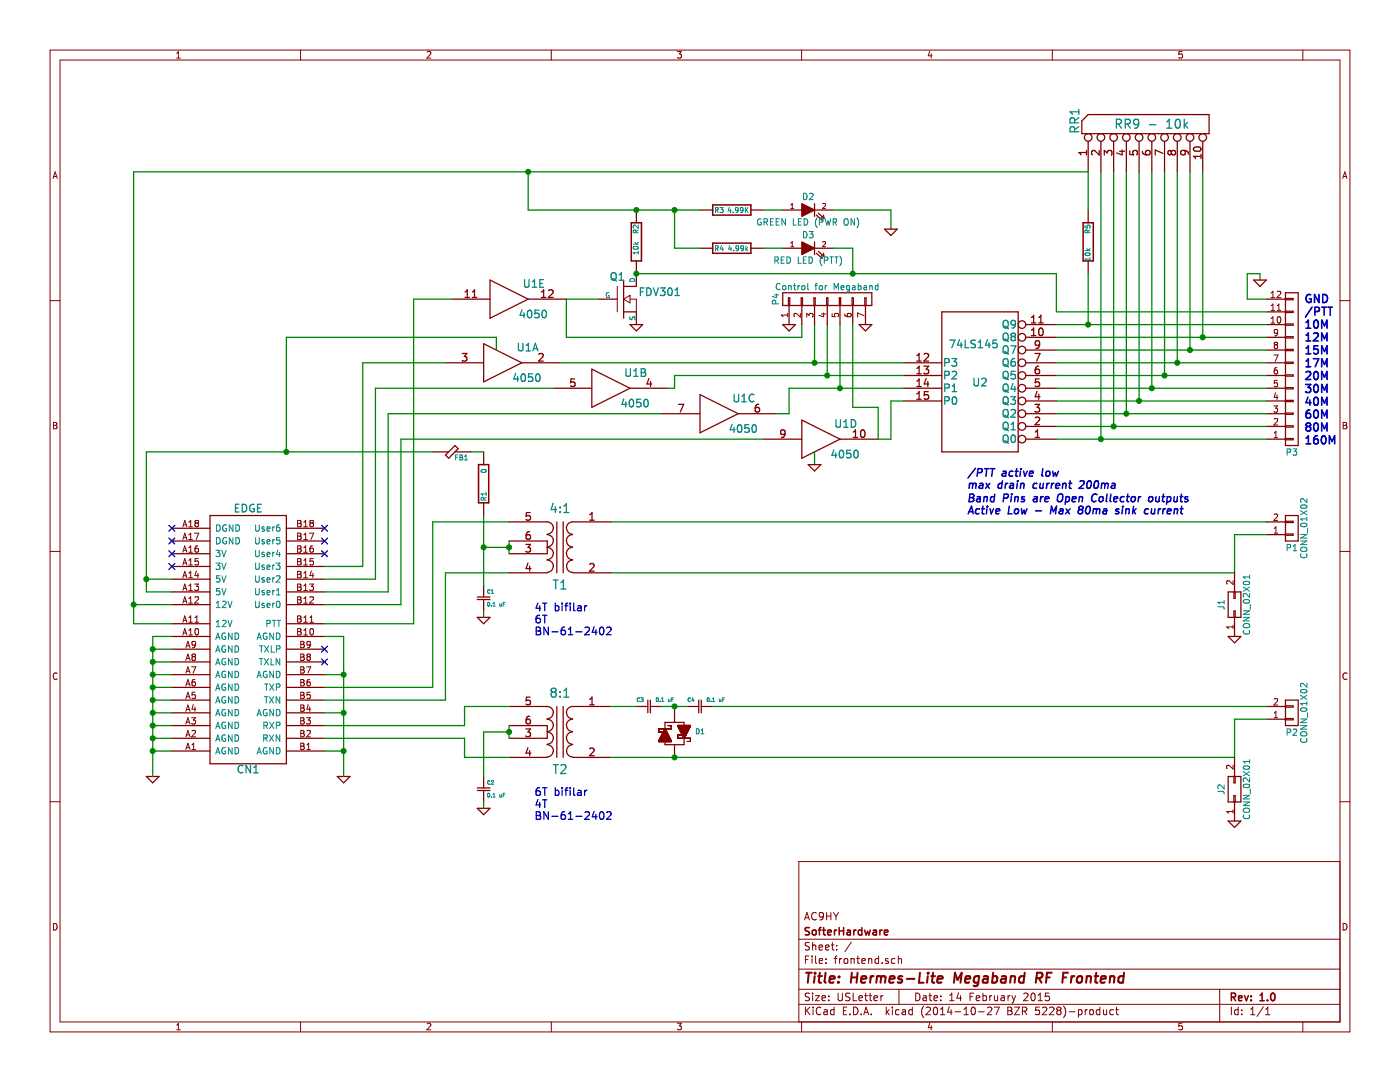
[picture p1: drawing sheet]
EESchema Schematic File Version 2
LIBS:power
LIBS:device
LIBS:transistors
LIBS:conn
LIBS:linear
LIBS:regul
LIBS:74xx
LIBS:cmos4000
LIBS:adc-dac
LIBS:memory
LIBS:xilinx
LIBS:special
LIBS:microcontrollers
LIBS:dsp
LIBS:microchip
LIBS:analog_switches
LIBS:motorola
LIBS:texas
LIBS:intel
LIBS:audio
LIBS:interface
LIBS:digital-audio
LIBS:philips
LIBS:display
LIBS:cypress
LIBS:siliconi
LIBS:opto
LIBS:atmel
LIBS:contrib
LIBS:valves
LIBS:hermeslite
LIBS:frontend-cache
EELAYER 25 0
EELAYER END
$Descr USLetter 11000 8500
encoding utf-8
Sheet 1 1
Title "Hermes-Lite Megaband RF Frontend"
Date "14 February 2015"
Rev "1.0"
Comp "SofterHardware"
Comment1 "AC9HY"
Comment2 ""
Comment3 ""
Comment4 ""
$EndDescr
$Comp
L EDGE CN1
U 1 1
P 1950 4900
F 0 "CN1" H 1950 3750 60  0000 C CNN
F 1 "EDGE" H 1950 5800 60  0000 C CNN
F 2 "HERMESLITE:EDGE" H 1950 4400 60  0001 C CNN
F 3 "" H 1950 4400 60  0000 C CNN
	1    1950 4900
	1    0    0    -1  
$EndComp
$Comp
L TRANSF T2
U 1 1
P 4400 5750
F 0 "T2" H 4400 5450 70  0000 C CNN
F 1 "8:1" H 4400 6050 70  0000 C CNN
F 2 "HERMESLITE:TRANSFREV" H 4400 5750 60  0001 C CNN
F 3 "" H 4400 5750 60  0000 C CNN
	1    4400 5750
	1    0    0    -1  
$EndComp
$Comp
L TRANSF T1
U 1 1
P 4400 4300
F 0 "T1" H 4400 4000 70  0000 C CNN
F 1 "4:1" H 4400 4600 70  0000 C CNN
F 2 "HERMESLITE:TRANSFREV" H 4400 4300 60  0001 C CNN
F 3 "" H 4400 4300 60  0000 C CNN
	1    4400 4300
	1    0    0    -1  
$EndComp
$Comp
L Csmall C3
U 1 1
P 5100 5550
F 0 "C3" V 5050 5450 30  0000 L CNN
F 1 "0.1 uF" V 5050 5600 30  0000 L CNN
F 2 "SMD_Packages:SMD-0805" H 5100 5550 60  0001 C CNN
F 3 "" H 5100 5550 60  0000 C CNN
	1    5100 5550
	0    1    1    0   
$EndComp
$Comp
L Csmall C4
U 1 1
P 5500 5550
F 0 "C4" V 5450 5450 30  0000 L CNN
F 1 "0.1 uF" V 5450 5600 30  0000 L CNN
F 2 "SMD_Packages:SMD-0805" H 5500 5550 60  0001 C CNN
F 3 "" H 5500 5550 60  0000 C CNN
	1    5500 5550
	0    1    1    0   
$EndComp
$Comp
L Csmall C2
U 1 1
P 3800 6200
F 0 "C2" H 3825 6250 30  0000 L CNN
F 1 "0.1 uF" H 3825 6150 30  0000 L CNN
F 2 "SMD_Packages:SMD-0805" H 3800 6200 60  0001 C CNN
F 3 "" H 3800 6200 60  0000 C CNN
	1    3800 6200
	1    0    0    -1  
$EndComp
$Comp
L DIODESCH2 D1
U 1 1
P 5300 5750
F 0 "D1" V 5300 5950 40  0000 C CNN
F 1 "DIODESCH2" H 5300 5575 40  0001 C CNN
F 2 "HERMESLITE:SOD323" H 5300 5825 60  0001 C CNN
F 3 "" H 5300 5825 60  0000 C CNN
	1    5300 5750
	0    1    1    0   
$EndComp
$Comp
L R R1
U 1 1
P 3800 3800
F 0 "R1" V 3800 3900 40  0000 C CNN
F 1 "0" V 3800 3700 40  0000 C CNN
F 2 "Resistors_SMD:R_0805_HandSoldering" V 3730 3800 30  0001 C CNN
F 3 "" H 3800 3800 30  0000 C CNN
	1    3800 3800
	-1   0    0    1   
$EndComp
$Comp
L Csmall C1
U 1 1
P 3800 4700
F 0 "C1" H 3825 4750 30  0000 L CNN
F 1 "0.1 uF" H 3825 4650 30  0000 L CNN
F 2 "SMD_Packages:SMD-0805" H 3800 4700 60  0001 C CNN
F 3 "" H 3800 4700 60  0000 C CNN
	1    3800 4700
	1    0    0    -1  
$EndComp
$Comp
L FB FB1
U 1 1
P 3550 3550
F 0 "FB1" H 3625 3500 39  0000 C CNN
F 1 "FB" H 3550 3650 60  0001 C CNN
F 2 "SMD_Packages:SMD-0805" H 3550 3550 60  0001 C CNN
F 3 "" H 3550 3550 60  0000 C CNN
	1    3550 3550
	1    0    0    -1  
$EndComp
Wire Wire Line
	4800 5550 5000 5550
Wire Wire Line
	5200 5550 5400 5550
Connection ~ 5300 5550
Connection ~ 5300 5950
$Comp
L GND #PWR01
U 1 1
P 3800 4850
F 0 "#PWR01" H 3800 4850 30  0001 C CNN
F 1 "GND" H 3800 4780 30  0001 C CNN
F 2 "" H 3800 4850 60  0000 C CNN
F 3 "" H 3800 4850 60  0000 C CNN
	1    3800 4850
	1    0    0    -1  
$EndComp
$Comp
L GND #PWR02
U 1 1
P 3800 6350
F 0 "#PWR02" H 3800 6350 30  0001 C CNN
F 1 "GND" H 3800 6280 30  0001 C CNN
F 2 "" H 3800 6350 60  0000 C CNN
F 3 "" H 3800 6350 60  0000 C CNN
	1    3800 6350
	1    0    0    -1  
$EndComp
$Comp
L GND #PWR03
U 1 1
P 1200 6100
F 0 "#PWR03" H 1200 6100 30  0001 C CNN
F 1 "GND" H 1200 6030 30  0001 C CNN
F 2 "" H 1200 6100 60  0000 C CNN
F 3 "" H 1200 6100 60  0000 C CNN
	1    1200 6100
	1    0    0    -1  
$EndComp
Wire Wire Line
	4000 5700 4000 5800
Wire Wire Line
	4000 5750 3800 5750
Wire Wire Line
	3800 5750 3800 6100
Connection ~ 4000 5750
Wire Wire Line
	4000 4250 4000 4350
Wire Wire Line
	4000 4300 3800 4300
Connection ~ 3800 4300
Connection ~ 4000 4300
Wire Wire Line
	2550 5700 3650 5700
Wire Wire Line
	2550 5800 3650 5800
Wire Wire Line
	3800 4800 3800 4850
Wire Wire Line
	3800 6300 3800 6350
Wire Wire Line
	2550 5500 3500 5500
Wire Wire Line
	2550 5400 3400 5400
$Comp
L GND #PWR04
U 1 1
P 2700 6100
F 0 "#PWR04" H 2700 6100 30  0001 C CNN
F 1 "GND" H 2700 6030 30  0001 C CNN
F 2 "" H 2700 6100 60  0000 C CNN
F 3 "" H 2700 6100 60  0000 C CNN
	1    2700 6100
	1    0    0    -1  
$EndComp
Wire Wire Line
	2550 5000 2700 5000
Wire Wire Line
	2700 5000 2700 6100
Wire Wire Line
	2550 5300 2700 5300
Connection ~ 2700 5300
Wire Wire Line
	2550 5600 2700 5600
Connection ~ 2700 5600
Wire Wire Line
	2550 5900 2700 5900
Connection ~ 2700 5900
Wire Wire Line
	1350 5000 1200 5000
Wire Wire Line
	1200 5000 1200 6100
Connection ~ 1200 5100
Wire Wire Line
	1350 5200 1200 5200
Connection ~ 1200 5200
Connection ~ 1200 5300
Wire Wire Line
	1350 5400 1200 5400
Connection ~ 1200 5400
Connection ~ 1200 5500
Wire Wire Line
	1350 5600 1200 5600
Connection ~ 1200 5600
Connection ~ 1200 5700
Wire Wire Line
	1350 5800 1200 5800
Connection ~ 1200 5800
Wire Wire Line
	1350 5900 1200 5900
Connection ~ 1200 5900
Text Notes 4200 6450 0    60   ~ 0
6T bifilar\n4T\nBN-61-2402
Text Notes 4200 5000 0    60   ~ 0
4T bifilar\n6T\nBN-61-2402
Wire Wire Line
	2850 4450 2550 4450
Wire Wire Line
	2950 4550 2550 4550
Wire Wire Line
	3050 4650 2550 4650
Wire Wire Line
	3150 4750 2550 4750
Wire Wire Line
	3250 4900 2550 4900
Wire Wire Line
	1350 4650 1150 4650
Wire Wire Line
	1150 4650 1150 3550
Wire Wire Line
	1150 3550 3400 3550
Wire Wire Line
	1050 4900 1350 4900
Wire Wire Line
	1050 1350 1050 4900
Wire Wire Line
	1350 4550 1150 4550
Connection ~ 1150 4550
Wire Wire Line
	1350 4750 1050 4750
Connection ~ 1050 4750
Wire Wire Line
	3800 4050 3800 4600
Wire Wire Line
	3800 3550 3700 3550
Connection ~ 2250 3550
Wire Wire Line
	3400 5400 3400 4100
Wire Wire Line
	3400 4100 4000 4100
Wire Wire Line
	3500 5500 3500 4500
Wire Wire Line
	3500 4500 4000 4500
Wire Wire Line
	3650 5700 3650 5550
Wire Wire Line
	3650 5550 4000 5550
Wire Wire Line
	3650 5800 3650 5950
Wire Wire Line
	3650 5950 4000 5950
$Comp
L MOSFET_N Q1
U 1 1
P 4900 2350
F 0 "Q1" H 4910 2520 60  0000 R CNN
F 1 "FDV301" H 5350 2400 60  0000 R CNN
F 2 "HERMESLITE:SOT-23-GDS" H 4900 2350 60  0001 C CNN
F 3 "" H 4900 2350 60  0000 C CNN
	1    4900 2350
	1    0    0    -1  
$EndComp
$Comp
L GND #PWR05
U 1 1
P 5000 2550
F 0 "#PWR05" H 5000 2550 30  0001 C CNN
F 1 "GND" H 5000 2480 30  0001 C CNN
F 2 "" H 5000 2550 60  0000 C CNN
F 3 "" H 5000 2550 60  0000 C CNN
	1    5000 2550
	1    0    0    -1  
$EndComp
$Comp
L LED D2
U 1 1
P 6350 1650
F 0 "D2" H 6350 1750 50  0000 C CNN
F 1 "GREEN LED (PWR ON)" H 6350 1550 50  0000 C CNN
F 2 "LEDs:LED-0805" H 6350 1650 60  0001 C CNN
F 3 "" H 6350 1650 60  0000 C CNN
	1    6350 1650
	1    0    0    -1  
$EndComp
$Comp
L R R3
U 1 1
P 5750 1650
F 0 "R3" V 5750 1750 40  0000 C CNN
F 1 "4.99K" V 5750 1600 40  0000 C CNN
F 2 "Resistors_SMD:R_0805_HandSoldering" V 5680 1650 30  0001 C CNN
F 3 "" H 5750 1650 30  0000 C CNN
	1    5750 1650
	0    -1   -1   0   
$EndComp
Wire Wire Line
	7000 1650 7000 1800
$Comp
L GND #PWR06
U 1 1
P 7000 1800
F 0 "#PWR06" H 7000 1800 30  0001 C CNN
F 1 "GND" H 7000 1730 30  0001 C CNN
F 2 "" H 7000 1800 60  0000 C CNN
F 3 "" H 7000 1800 60  0000 C CNN
	1    7000 1800
	1    0    0    -1  
$EndComp
$Comp
L R R4
U 1 1
P 5750 1950
F 0 "R4" V 5750 2050 40  0000 C CNN
F 1 "4.99k" V 5750 1900 40  0000 C CNN
F 2 "Resistors_SMD:R_0805_HandSoldering" V 5680 1950 30  0001 C CNN
F 3 "" H 5750 1950 30  0000 C CNN
	1    5750 1950
	0    -1   -1   0   
$EndComp
$Comp
L LED D3
U 1 1
P 6350 1950
F 0 "D3" H 6350 2050 50  0000 C CNN
F 1 "RED LED (PTT)" H 6350 1850 50  0000 C CNN
F 2 "LEDs:LED-0805" H 6350 1950 60  0001 C CNN
F 3 "" H 6350 1950 60  0000 C CNN
	1    6350 1950
	1    0    0    -1  
$EndComp
Wire Wire Line
	4150 1650 5500 1650
Wire Wire Line
	6000 1650 6150 1650
Wire Wire Line
	6550 1650 7000 1650
Wire Wire Line
	6000 1950 6150 1950
Wire Wire Line
	6550 1950 6700 1950
$Comp
L R R2
U 1 1
P 5000 1900
F 0 "R2" V 5000 2000 40  0000 C CNN
F 1 "10k" V 5000 1850 40  0000 C CNN
F 2 "Resistors_SMD:R_0805_HandSoldering" V 4930 1900 30  0001 C CNN
F 3 "" H 5000 1900 30  0000 C CNN
	1    5000 1900
	1    0    0    -1  
$EndComp
$Comp
L CONN_01X12 P3
U 1 1
P 10150 2900
F 0 "P3" H 10150 3550 50  0000 C CNN
F 1 "CONN_01X12" V 10250 2900 50  0001 C CNN
F 2 "Pin_Headers:Pin_Header_Straight_1x12" H 10150 2900 60  0001 C CNN
F 3 "" H 10150 2900 60  0000 C CNN
	1    10150 2900
	1    0    0    1   
$EndComp
Wire Wire Line
	5000 2150 8300 2150
Connection ~ 6700 2150
$Comp
L 74LS145 U2
U 1 1
P 7700 3000
F 0 "U2" H 7700 3000 60  0000 C CNN
F 1 "74LS145" H 7650 2700 60  0000 C CNN
F 2 "Housings_SOIC:SOIC-16_3.9x9.9mm_Pitch1.27mm" H 7700 3000 60  0001 C CNN
F 3 "" H 7700 3000 60  0000 C CNN
	1    7700 3000
	1    0    0    1   
$EndComp
Wire Wire Line
	8300 3450 9950 3450
Wire Wire Line
	8300 3350 9950 3350
Wire Wire Line
	8300 3250 9950 3250
Wire Wire Line
	8300 3150 9950 3150
Wire Wire Line
	8300 3050 9950 3050
Wire Wire Line
	8300 2950 9950 2950
Wire Wire Line
	8300 2850 9950 2850
Wire Wire Line
	8300 2750 9950 2750
Wire Wire Line
	8300 2650 9950 2650
Wire Wire Line
	8300 2550 9950 2550
Wire Wire Line
	8300 2450 9950 2450
Wire Wire Line
	8300 2150 8300 2450
Wire Wire Line
	6700 1950 6700 2150
Wire Wire Line
	9950 2350 9800 2350
Wire Wire Line
	9800 2350 9800 2150
Wire Wire Line
	9800 2150 9900 2150
Wire Wire Line
	9900 2150 9900 2200
$Comp
L GND #PWR07
U 1 1
P 9900 2200
F 0 "#PWR07" H 9900 2200 30  0001 C CNN
F 1 "GND" H 9900 2130 30  0001 C CNN
F 2 "" H 9900 2200 60  0000 C CNN
F 3 "" H 9900 2200 60  0000 C CNN
	1    9900 2200
	1    0    0    -1  
$EndComp
$Comp
L 4050 U1
U 1 1
P 3950 2850
F 0 "U1" H 4145 2965 60  0000 C CNN
F 1 "4050" H 4140 2725 60  0000 C CNN
F 2 "Housings_SOIC:SOIC-16_3.9x9.9mm_Pitch1.27mm" H 3950 2850 60  0001 C CNN
F 3 "" H 3950 2850 60  0000 C CNN
	1    3950 2850
	1    0    0    -1  
$EndComp
$Comp
L 4050 U1
U 2 1
P 4800 3050
F 0 "U1" H 4995 3165 60  0000 C CNN
F 1 "4050" H 4990 2925 60  0000 C CNN
F 2 "Housings_SOIC:SOIC-16_3.9x9.9mm_Pitch1.27mm" H 4800 3050 60  0001 C CNN
F 3 "" H 4800 3050 60  0000 C CNN
	2    4800 3050
	1    0    0    -1  
$EndComp
$Comp
L 4050 U1
U 3 1
P 5650 3250
F 0 "U1" H 5845 3365 60  0000 C CNN
F 1 "4050" H 5840 3125 60  0000 C CNN
F 2 "Housings_SOIC:SOIC-16_3.9x9.9mm_Pitch1.27mm" H 5650 3250 60  0001 C CNN
F 3 "" H 5650 3250 60  0000 C CNN
	3    5650 3250
	1    0    0    -1  
$EndComp
$Comp
L 4050 U1
U 4 1
P 6450 3450
F 0 "U1" H 6645 3565 60  0000 C CNN
F 1 "4050" H 6640 3325 60  0000 C CNN
F 2 "Housings_SOIC:SOIC-16_3.9x9.9mm_Pitch1.27mm" H 6450 3450 60  0001 C CNN
F 3 "" H 6450 3450 60  0000 C CNN
	4    6450 3450
	1    0    0    -1  
$EndComp
Wire Wire Line
	4400 2850 7100 2850
Wire Wire Line
	5250 3050 5300 3050
Wire Wire Line
	5300 3050 5300 2950
Wire Wire Line
	5300 2950 7100 2950
Wire Wire Line
	6100 3250 6200 3250
Wire Wire Line
	6200 3250 6200 3050
Wire Wire Line
	6200 3050 7100 3050
Wire Wire Line
	6900 3450 7000 3450
Wire Wire Line
	7000 3450 7000 3150
Wire Wire Line
	7000 3150 7100 3150
Wire Wire Line
	2850 2850 3500 2850
Wire Wire Line
	2950 3050 4350 3050
Wire Wire Line
	3050 3250 5200 3250
Wire Wire Line
	3150 3450 6000 3450
Wire Wire Line
	5500 1950 5300 1950
Wire Wire Line
	5300 1950 5300 1650
Connection ~ 5300 1650
Connection ~ 5000 1650
Connection ~ 5000 2150
Text Notes 10250 3500 0    63   ~ 13
GND\n/PTT\n10M\n12M\n15M\n17M\n20M\n30M\n40M\n60M\n80M\n160M
Text Notes 7600 4050 0    60   Italic 12
Band Pins are Open Collector outputs\nActive Low - Max 80ma sink current
Text Notes 7600 3850 0    60   Italic 12
/PTT active low\nmax drain current 200ma
Wire Wire Line
	4800 4500 9700 4500
Wire Wire Line
	4800 4100 9950 4100
Wire Wire Line
	9250 1350 9250 2850
Connection ~ 9250 2850
Wire Wire Line
	9150 1350 9150 2950
Connection ~ 9150 2950
Wire Wire Line
	9050 1350 9050 3050
Connection ~ 9050 3050
Wire Wire Line
	8950 1350 8950 3150
Connection ~ 8950 3150
Wire Wire Line
	8850 1350 8850 3250
Connection ~ 8850 3250
Wire Wire Line
	8750 1350 8750 3350
Connection ~ 8750 3350
Wire Wire Line
	8650 1350 8650 3450
Connection ~ 8650 3450
Wire Wire Line
	6400 3550 6400 3650
Wire Wire Line
	3900 2750 3900 2650
Wire Wire Line
	3900 2650 2250 2650
$Comp
L GND #PWR08
U 1 1
P 6400 3650
F 0 "#PWR08" H 6400 3650 30  0001 C CNN
F 1 "GND" H 6400 3580 30  0001 C CNN
F 2 "" H 6400 3650 60  0000 C CNN
F 3 "" H 6400 3650 60  0000 C CNN
	1    6400 3650
	1    0    0    -1  
$EndComp
$Comp
L RR9 RR1
U 1 1
P 9050 1000
F 0 "RR1" H 9100 1600 70  0000 C CNN
F 1 "RR9 - 10k" V 9080 1000 70  0000 C CNN
F 2 "Discret:r_pack9" H 9050 1000 60  0001 C CNN
F 3 "" H 9050 1000 60  0000 C CNN
	1    9050 1000
	0    -1   -1   0   
$EndComp
Wire Wire Line
	9350 2750 9350 1350
Connection ~ 9350 2750
Wire Wire Line
	9450 1350 9450 2650
Connection ~ 9450 2650
Wire Wire Line
	1050 1350 8550 1350
$Comp
L R R5
U 1 1
P 8550 1900
F 0 "R5" V 8550 2000 40  0000 C CNN
F 1 "10k" V 8550 1800 40  0000 C CNN
F 2 "Resistors_SMD:R_0805_HandSoldering" V 8480 1900 30  0001 C CNN
F 3 "" H 8550 1900 30  0000 C CNN
	1    8550 1900
	1    0    0    -1  
$EndComp
Wire Wire Line
	8550 1350 8550 1650
Wire Wire Line
	8550 2150 8550 2550
Connection ~ 8550 2550
Wire Wire Line
	1200 5100 1350 5100
Wire Wire Line
	1200 5300 1350 5300
Wire Wire Line
	1200 5700 1350 5700
Wire Wire Line
	1200 5500 1350 5500
NoConn ~ 2550 5100
NoConn ~ 2550 5200
$Comp
L CONN_01X02 P1
U 1 1
P 10150 4150
F 0 "P1" H 10150 4300 50  0000 C CNN
F 1 "CONN_01X02" V 10250 4150 50  0000 C CNN
F 2 "Pin_Headers:Pin_Header_Straight_1x02" H 10150 4150 60  0001 C CNN
F 3 "" H 10150 4150 60  0000 C CNN
	1    10150 4150
	1    0    0    1   
$EndComp
$Comp
L CONN_01X02 P2
U 1 1
P 10150 5600
F 0 "P2" H 10150 5750 50  0000 C CNN
F 1 "CONN_01X02" V 10250 5600 50  0000 C CNN
F 2 "Pin_Headers:Pin_Header_Straight_1x02" H 10150 5600 60  0001 C CNN
F 3 "" H 10150 5600 60  0000 C CNN
	1    10150 5600
	1    0    0    1   
$EndComp
Wire Wire Line
	5600 5550 9950 5550
Wire Wire Line
	4800 5950 9700 5950
Wire Wire Line
	9700 5950 9700 5650
Wire Wire Line
	9700 5650 9950 5650
Wire Wire Line
	9700 4500 9700 4200
Wire Wire Line
	9700 4200 9950 4200
$Comp
L CONN_02X01 J2
U 1 1
P 9700 6200
F 0 "J2" H 9700 6300 50  0000 C CNN
F 1 "CONN_02X01" H 9700 6100 50  0000 C CNN
F 2 "HERMESLITE:JUMPER" H 9700 5000 60  0001 C CNN
F 3 "" H 9700 5000 60  0000 C CNN
	1    9700 6200
	0    -1   -1   0   
$EndComp
$Comp
L GND #PWR09
U 1 1
P 9700 6450
F 0 "#PWR09" H 9700 6450 30  0001 C CNN
F 1 "GND" H 9700 6380 30  0001 C CNN
F 2 "" H 9700 6450 60  0000 C CNN
F 3 "" H 9700 6450 60  0000 C CNN
	1    9700 6450
	1    0    0    -1  
$EndComp
$Comp
L CONN_02X01 J1
U 1 1
P 9700 4750
F 0 "J1" H 9700 4850 50  0000 C CNN
F 1 "CONN_02X01" H 9700 4650 50  0000 C CNN
F 2 "HERMESLITE:JUMPER" H 9700 3550 60  0001 C CNN
F 3 "" H 9700 3550 60  0000 C CNN
	1    9700 4750
	0    -1   -1   0   
$EndComp
$Comp
L GND #PWR010
U 1 1
P 9700 5000
F 0 "#PWR010" H 9700 5000 30  0001 C CNN
F 1 "GND" H 9700 4930 30  0001 C CNN
F 2 "" H 9700 5000 60  0000 C CNN
F 3 "" H 9700 5000 60  0000 C CNN
	1    9700 5000
	1    0    0    -1  
$EndComp
Wire Wire Line
	2250 2650 2250 3550
Wire Wire Line
	2850 2850 2850 4450
Wire Wire Line
	2950 3050 2950 4550
Wire Wire Line
	3050 3250 3050 4650
Wire Wire Line
	3150 3450 3150 4750
Wire Wire Line
	3250 2350 3250 4900
NoConn ~ 2550 4350
NoConn ~ 2550 4250
NoConn ~ 2550 4150
NoConn ~ 1350 4150
NoConn ~ 1350 4250
NoConn ~ 1350 4350
NoConn ~ 1350 4450
Wire Wire Line
	4150 1650 4150 1350
Connection ~ 4150 1350
$Comp
L 4050 U1
U 5 1
P 4000 2350
F 0 "U1" H 4195 2465 60  0000 C CNN
F 1 "4050" H 4190 2225 60  0000 C CNN
F 2 "Housings_SOIC:SOIC-16_3.9x9.9mm_Pitch1.27mm" H 4000 2350 60  0001 C CNN
F 3 "" H 4000 2350 60  0000 C CNN
	5    4000 2350
	1    0    0    -1  
$EndComp
Wire Wire Line
	3250 2350 3550 2350
Wire Wire Line
	4450 2350 4700 2350
$Comp
L GND #PWR011
U 1 1
P 6200 2550
F 0 "#PWR011" H 6200 2550 30  0001 C CNN
F 1 "GND" H 6200 2480 30  0001 C CNN
F 2 "" H 6200 2550 60  0000 C CNN
F 3 "" H 6200 2550 60  0000 C CNN
	1    6200 2550
	1    0    0    -1  
$EndComp
$Comp
L GND #PWR012
U 1 1
P 6800 2550
F 0 "#PWR012" H 6800 2550 30  0001 C CNN
F 1 "GND" H 6800 2480 30  0001 C CNN
F 2 "" H 6800 2550 60  0000 C CNN
F 3 "" H 6800 2550 60  0000 C CNN
	1    6800 2550
	1    0    0    -1  
$EndComp
Wire Wire Line
	4450 2350 4450 2650
Wire Wire Line
	4450 2650 6300 2650
Wire Wire Line
	6300 2650 6300 2550
Wire Wire Line
	6400 2850 6400 2550
Connection ~ 6400 2850
Wire Wire Line
	6500 2950 6500 2550
Connection ~ 6500 2950
Wire Wire Line
	6600 2550 6600 3050
Connection ~ 6600 3050
$Comp
L CONN_01X07 P4
U 1 1
P 6500 2350
F 0 "P4" H 6500 2750 50  0000 C CNN
F 1 "Control for Megaband" V 6600 2350 50  0000 C CNN
F 2 "Pin_Headers:Pin_Header_Straight_1x07" H 6500 2350 60  0001 C CNN
F 3 "" H 6500 2350 60  0000 C CNN
	1    6500 2350
	0    -1   -1   0   
$EndComp
Wire Wire Line
	6900 3450 6900 3200
Wire Wire Line
	6900 3200 6700 3200
Wire Wire Line
	6700 3200 6700 2550
$EndSCHEMATC
